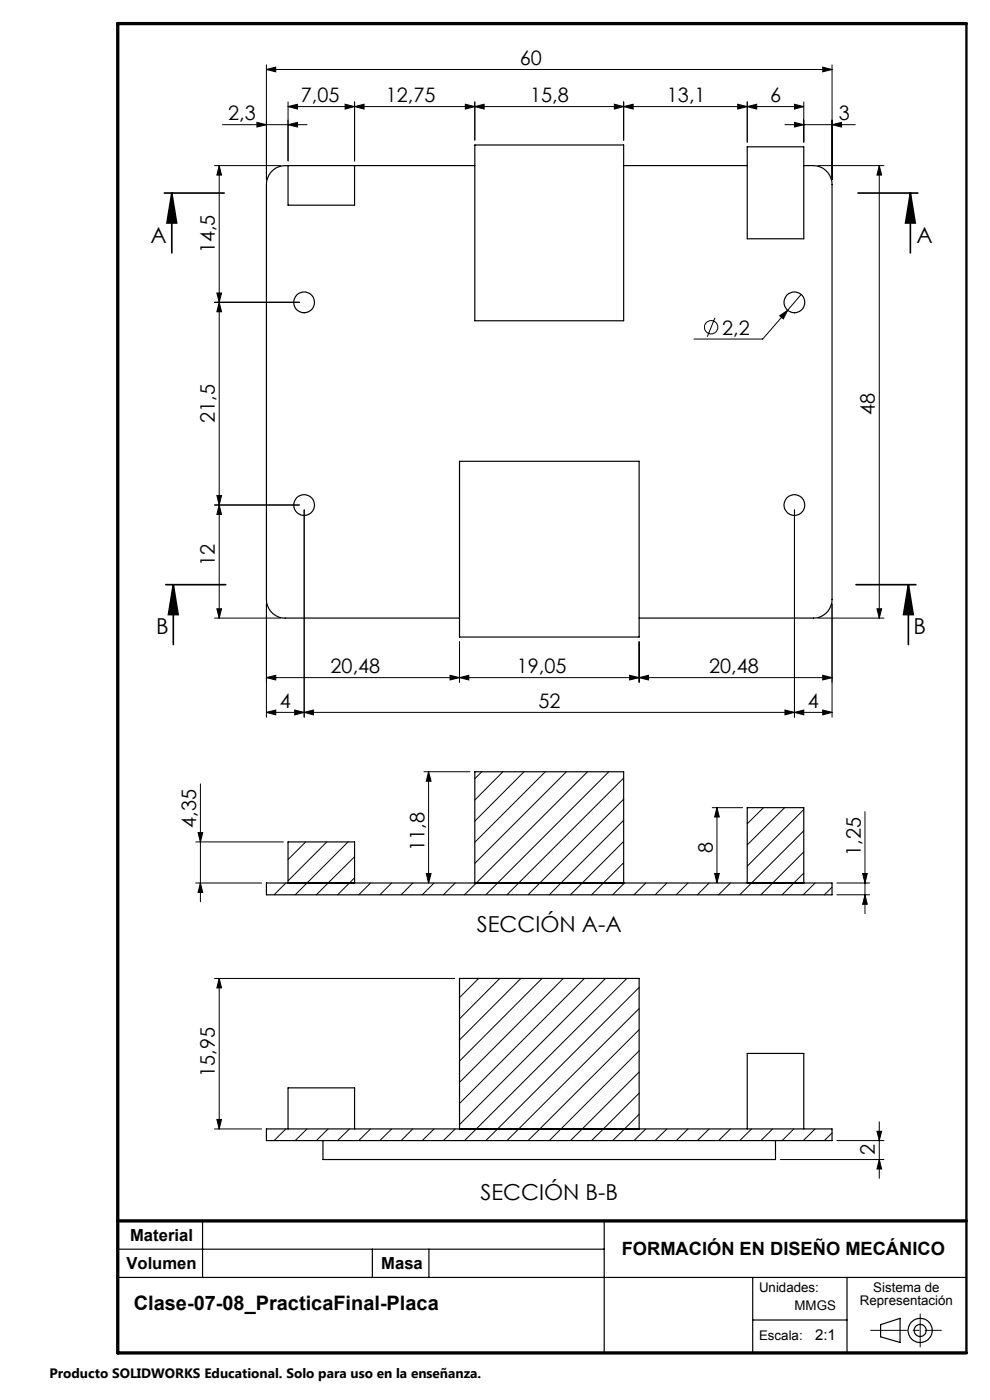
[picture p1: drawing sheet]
<svg xmlns="http://www.w3.org/2000/svg" width="210mm" height="297mm" viewBox="0 0 210 297" stroke-linecap="round" stroke-linejoin="round" font-family="sans-serif">
<g fill="none" stroke="#000" stroke-width=".21">
<path d="M56.5 14.7l2-.5v1zM56.5 13.8v24.3M56.5 14.7h120M174.5 14.2l2 .5-2 .5zM176.5 13.8v24.3M45.5 35.1h14M46.5 35.1v96M46.5 35.1l.5 2h-1zM47.2 26.5h17.9M54.5 26l2 .5-2 .4zM61.1 22.6l2-.5v1zM61.1 21.6v12.5"/>
<path d="M61.1 22.6h109.4M61.1 26.5l2-.5v.9zM73.2 22.1l2 .5-2 .5zM75.2 21.6v12.5M75.2 22.6l2-.5v1zM98.7 22.1l2 .5-2 .5zM100.7 22.6l2-.5v1zM100.7 21.6v8.1M130.3 22.1l2 .5-2 .5zM132.3 22.6l2-.5v1zM132.3 21.6v8.1M156.5 22.1l2 .5-2 .5z"/>
<path d="M158.5 22.6l2-.5v1zM158.5 21.6v8.6M166.5 26.5h14.9M168.5 22.1l2 .5-2 .5zM168.5 26l2 .5-2 .4zM170.5 21.6v8.6M173.5 35.1h14M176.5 26.5l2-.5v.9zM186.5 35.1l.5 2h-1zM186.5 35.1v96M45.5 64.1h18M46 62.2h1l-.5 1.9z"/>
<path d="M46.5 64.1l.5 2h-1zM151.7 67.4l-1.7 4M165.4 67l1.7-1.2-.9 1.9zM167.1 65.8l-5.3 6.1h-14.6M169.9 62.5l-2.8 3.3M45.5 107.1h18M46 105.1h1l-.5 2zM46.5 107.1l.5 2h-1zM64.5 108.2v43.9M168.5 108.2v43.9M45.5 131.1h14M46 129.1h1l-.5 2z"/>
<path d="M56.5 128.1v24M97.5 136.1v8.6M135.6 136.1v8.6M173.5 131.1h14M176.5 128.1v24M186 129.1h1l-.5 2zM56.5 151.1l2-.5v1.1zM56.5 143.8l2-.5v.9zM56.5 143.8h120M56.5 151.1h120M62.5 150.6l2 .5-2 .6zM64.5 151.1l2-.5v1.1z"/>
<path d="M95.5 143.3l2 .5-2 .4zM97.5 143.8l1.9-.5v.9zM133.6 143.3l2 .5-2 .4zM135.6 143.8l1.9-.5v.9zM166.5 150.6l2 .5-2 .6zM168.5 151.1l2-.5v1.1zM174.5 143.3l2 .5-2 .4zM174.5 150.6l2 .5-2 .6zM41.5 178.6h18.6M42 176.6h1l-.5 2zM42.5 166.3v25M64.8 178.6l-3.7 3.7"/>
<path d="M69.3 178.6l-8.2 8.3M73.8 178.6l-11.2 11.2M89.9 163.7h9.8M90.9 163.7v23.6M90.9 163.7l.5 2h-1zM102.2 163.7l-1.5 1.5M106.7 163.7l-6 6M111.2 163.7l-10.5 10.5M115.7 163.7l-15 15M120.2 163.7l-19.5 19.5M124.6 163.7l-26.1 26.1M129.2 163.7l-26.2 26.1"/>
<path d="M132.3 165.1l-24.8 24.7M132.3 169.5l-20.3 20.3M132.3 174l-15.8 15.8M132.3 178.5l-11.3 11.3M151.1 171.3h6.4M152.1 171.3l.5 2h-1zM152.1 171.3v16M162 171.3l-3.5 3.5M166.4 171.3l-7.9 7.9M170.5 176.2l-13.6 13.6M170.5 171.7l-12 12.1M183.5 172.2v21.6"/>
<path d="M41.5 187.3h14M42.5 187.3l.5 2h-1zM60.6 187.3l-2.5 2.5M75.2 181.7l-8.1 8.1M75.2 186.2l-3.6 3.6M78.6 187.3l-2.5 2.5M83.1 187.3l-2.5 2.5M87.6 187.3l-2.5 2.5M90.4 185.3h1l-.5 2zM92.1 187.3l-2.5 2.5M96.6 187.3l-2.5 2.5M132.3 183l-6.8 6.8"/>
<path d="M132.5 187.3l-2.5 2.5M137 187.3l-2.5 2.5M141.5 187.3l-2.5 2.5M145.9 187.3l-2.5 2.5M150.4 187.3l-2.5 2.5M151.6 185.3h1l-.5 2zM154.9 187.3l-2.5 2.5M170.5 180.7l-9.1 9.1M170.5 185.2l-4.6 4.6M172.9 187.3l-2.5 2.5M176.5 188.2l-1.6 1.6M177.5 189.8h7"/>
<path d="M177.5 187.3h7M183 185.3h1l-.5 2zM183.5 189.8l.5 2h-1zM45.5 207.6h50.9M46.5 207.6v31.9M46.5 207.6l.5 2h-1zM101.5 207.6l-4 4M106 207.6l-8.5 8.5M110.5 207.6l-13 13M115 207.6l-17.5 17.5M119.5 207.6l-22 22M124 207.6l-26.5 26.5"/>
<path d="M128.4 207.6l-30.9 31M133 207.6l-34.5 34.4M135.6 209.5l-32.6 32.5M135.6 214l-28.1 28M135.6 218.4l-23.6 23.6M45.5 239.5h10M46 237.5h1l-.5 2zM60.6 239.5l-2.5 2.5M65.1 239.5l-2.5 2.5M69.6 239.5l-2.5 2.5M74.1 239.5l-2.5 2.5M78.6 239.5l-2.5 2.5"/>
<path d="M83.1 239.5l-2.5 2.5M87.6 239.5l-2.5 2.5M92.1 239.5l-2.5 2.5M96.6 239.5l-2.5 2.5M135.6 222.9l-19.1 19.1M135.6 227.4l-14.6 14.6M135.6 231.9l-10.1 10.1M135.6 236.4l-5.6 5.6M137 239.5l-2.5 2.5M141.5 239.5l-2.5 2.5M145.9 239.5l-2.5 2.5M150.4 239.5l-2.5 2.5"/>
<path d="M154.9 239.5l-2.5 2.5M159.4 239.5l-2.5 2.5M163.9 239.5l-2.5 2.5M168.4 239.5l-2.5 2.5M172.9 239.5l-2.5 2.5M186 240h1l-.5 2zM186.5 238v12M165.5 246h22M176.5 240.3l-1.6 1.7M177.5 242h10M186.5 246l.5 2h-1zM195.2 278.7v7"/>
<circle cx="150.8" cy="69.4" r="1.41"/>
</g>
<path d="M34.9 41h12.7M36.4 41l1.1 6.3h-2.1zM36.4 41v12.7M182 41h12.7M193.1 41l1 6.3h-2zM193.1 41v12.7M35.2 124h12.7M36.8 124l1 6.4h-2.1zM36.8 124v12.7M181.6 124h12.7M192.7 124l1 6.4h-2zM192.7 124v12.7" fill="none" stroke="#000" stroke-width=".35"/>
<g fill="none" stroke="#000" stroke-width=".25">
<path d="M61.1 35.1v8.4h14.1v-8.4M100.7 35.1h-40.2a4 4 0 0 0-4 4.1v87.9a3.9 3.9 0 0 0 4 4h37M100.7 30.8h31.6v37.2h-31.6zM132.3 35.1h26.2M158.5 31.1h12v19.6h-12zM170.5 35.1a5.8 5.8 0 0 1 4.6 1 4 4 0 0 1 1.4 3.1v87.9a3.9 3.9 0 0 1-4 4h-36.9M97.5 97.9h38.1v37.2h-38.1zM56.5 187.3h120v2.5h-120zM61.1 187.3v-8.7h14.1v8.7M100.7 187.3v-23.6h31.6v23.6M158.5 187.3v-16h12v16M56.5 239.5h120v2.5h-120z"/>
<path d="M61.1 239.5v-8.7h14.1v8.7M97.5 239.5v-31.9h38.1v31.9M158.5 239.5v-16h12v16M43 259v12M68.5 242v4h96v-4M128.2 259v28M25 271h180M25 265h103.2M79 265v6M91 265v6M159.7 271v16M179.7 271v16"/>
<path d="M159.7 280h20M186.8 281l4.1-1.3v5.1l-4.1-1.2z"/>
<circle cx="64.5" cy="64.1" r="2.21"/>
<circle cx="168.5" cy="64.1" r="2.21"/>
<circle cx="64.5" cy="107.2" r="2.21"/>
<circle cx="168.5" cy="107.2" r="2.21"/>
<circle cx="195.2" cy="282.2" r="2.56"/>
<circle cx="195.2" cy="282.2" r="1.29"/>
</g>
<path d="M184.7 282.2h15" fill="none" stroke="#000" stroke-width=".21" stroke-dasharray="15.2 1.3 1.3 1.3" stroke-dashoffset="7.5"/>
<path d="M205 5v282" fill="none" stroke="#000" stroke-width=".5"/>
<path d="M205 5h-180v282h180M25 259h180" fill="none" stroke="#000" stroke-width=".7"/>
<g fill="#000">
<path d="M56.5 14.7l2-.5v1zM174.5 14.2l2 .5-2 .5zM61.1 22.6l2-.5v1zM73.2 22.1l2 .5-2 .5zM158.5 22.6l2-.5v1zM168.5 22.1l2 .5-2 .5zM168.5 26l2 .5-2 .4zM176.5 26.5l2-.5v.9zM56.5 151.1l2-.5v1.1zM62.5 150.6l2 .5-2 .6zM168.5 151.1l2-.5v1.1zM174.5 150.6l2 .5-2 .6zM56.5 143.8l2-.5v.9zM95.5 143.3l2 .5-2 .4zM165.4 67l.8 .7 .9-1.9z"/>
<path d="M46.5 35.1l.5 2h-1zM46 62.2h1l-.5 1.9zM46.5 64.1l.5 2h-1zM46 105.1h1l-.5 2zM186.5 35.1l.5 2h-1zM186 129.1h1l-.5 2zM42 176.6h1l-.5 2zM42.5 187.3l.5 2h-1zM90.9 163.7l.5 2h-1zM90.4 185.3h1l-.5 2z"/>
<path d="M61.1 26.5l2-.5v.9zM54.5 26l2 .5-2 .4zM133.6 143.3l2 .5-2 .4zM97.5 143.8l1.9-.5v.9zM174.5 143.3l2 .5-2 .4zM135.6 143.8l1.9-.5v.9z"/>
<path d="M75.2 22.6l2-.5v1zM98.7 22.1l2 .5-2 .5z"/>
<path d="M100.7 22.6l2-.5v1zM130.3 22.1l2 .5-2 .5zM132.3 22.6l2-.5v1zM156.5 22.1l2 .5-2 .5z"/>
<path d="M193.1 41l1 6.3h-2zM36.4 41l1.1 6.3h-2.1z"/>
<path d="M46 129.1h1l-.5 2zM46.5 107.1l.5 2h-1zM151.6 185.3h1l-.5 2zM152.1 171.3l.5 2h-1zM183.5 189.8l.5 2h-1zM183 185.3h1l-.5 2zM46 237.5h1l-.5 2zM46.5 207.6l.5 2h-1zM186.5 246l.5 2h-1zM186 240h1l-.5 2z"/>
<path d="M192.7 124l1 6.4h-2zM36.8 124l1 6.4h-2.1z"/>
<path d="M64.5 151.1l2-.5v1.1zM166.5 150.6l2 .5-2 .6z"/>
</g>
<g font-size="4.7">
<text x="31.9" y="51.5">A</text>
<text x="194.4" y="51.5">A</text>
<text x="33.1" y="134.6">B</text>
<text x="193.8" y="134.6">B</text>
<text x="101.2" y="197.7">SECCIÓN A-A</text>
<text x="101.9" y="254.7">SECCIÓN B-B</text>
</g>
<g font-size="4.2">
<text x="110.3" y="13.8">60</text>
<text x="63.8" y="21.7">7,05</text>
<text x="81.8" y="21.7">12,75</text>
<text x="112.5" y="21.7">15,8</text>
<text x="141.5" y="21.7">13,1</text>
<text x="163.4" y="21.7">6</text>
<text x="48.4" y="25.5">2,3</text>
<text x="178" y="25.5">3</text>
<text x="45.6" y="53.7" transform="rotate(-90 45.6 53.7)">14,5</text>
<text x="153.2" y="71">2,2</text>
<text x="45.6" y="89.7" transform="rotate(-90 45.6 89.7)">21,5</text>
<text x="185.6" y="88" transform="rotate(-90 185.6 88)">48</text>
<text x="45.6" y="120" transform="rotate(-90 45.6 120)">12</text>
<text x="70.1" y="142.8">20,48</text>
<text x="109.6" y="142.8">19,05</text>
<text x="150.4" y="142.8">20,48</text>
<text x="59.4" y="150.2">4</text>
<text x="114.2" y="150.2">52</text>
<text x="171.4" y="150.2">4</text>
<text x="41.6" y="175.6" transform="rotate(-90 41.6 175.6)">4,35</text>
<text x="90" y="180.6" transform="rotate(-90 90 180.6)">11,8</text>
<text x="151.2" y="180.9" transform="rotate(-90 151.2 180.9)">8</text>
<text x="182.6" y="181.5" transform="rotate(-90 182.6 181.5)">1,25</text>
<text x="45.6" y="228.5" transform="rotate(-90 45.6 228.5)">15,95</text>
<text x="185.6" y="245" transform="rotate(-90 185.6 245)">2</text>
<text x="28.4" y="277.9">Clase-07-08_PracticaFinal-Placa</text>
</g>
<text font-size="3.9" x="131.9" y="266.2">FORMACIÓN EN DISEÑO MECÁNICO</text>
<g font-size="3.5">
<text x="27.6" y="263.2">Material</text>
<text x="26.8" y="269.2">Volumen</text>
<text x="80.9" y="269.2">Masa</text>
</g>
<text font-size="3.2" x="172.9" y="284.4">2:1</text>
<text font-size="2.9" x="10.5" y="292.3">Producto SOLIDWORKS Educational. Solo para uso en la enseñanza.</text>
<g font-size="2.8">
<text x="161" y="274.1">Unidades:</text>
<text x="185.2" y="274.1">Sistema de</text>
<text x="168.5" y="277.9">MMGS</text>
<text x="182.4" y="276.9">Representación</text>
<text x="161" y="284.4">Escala:</text>
</g>
</svg>
